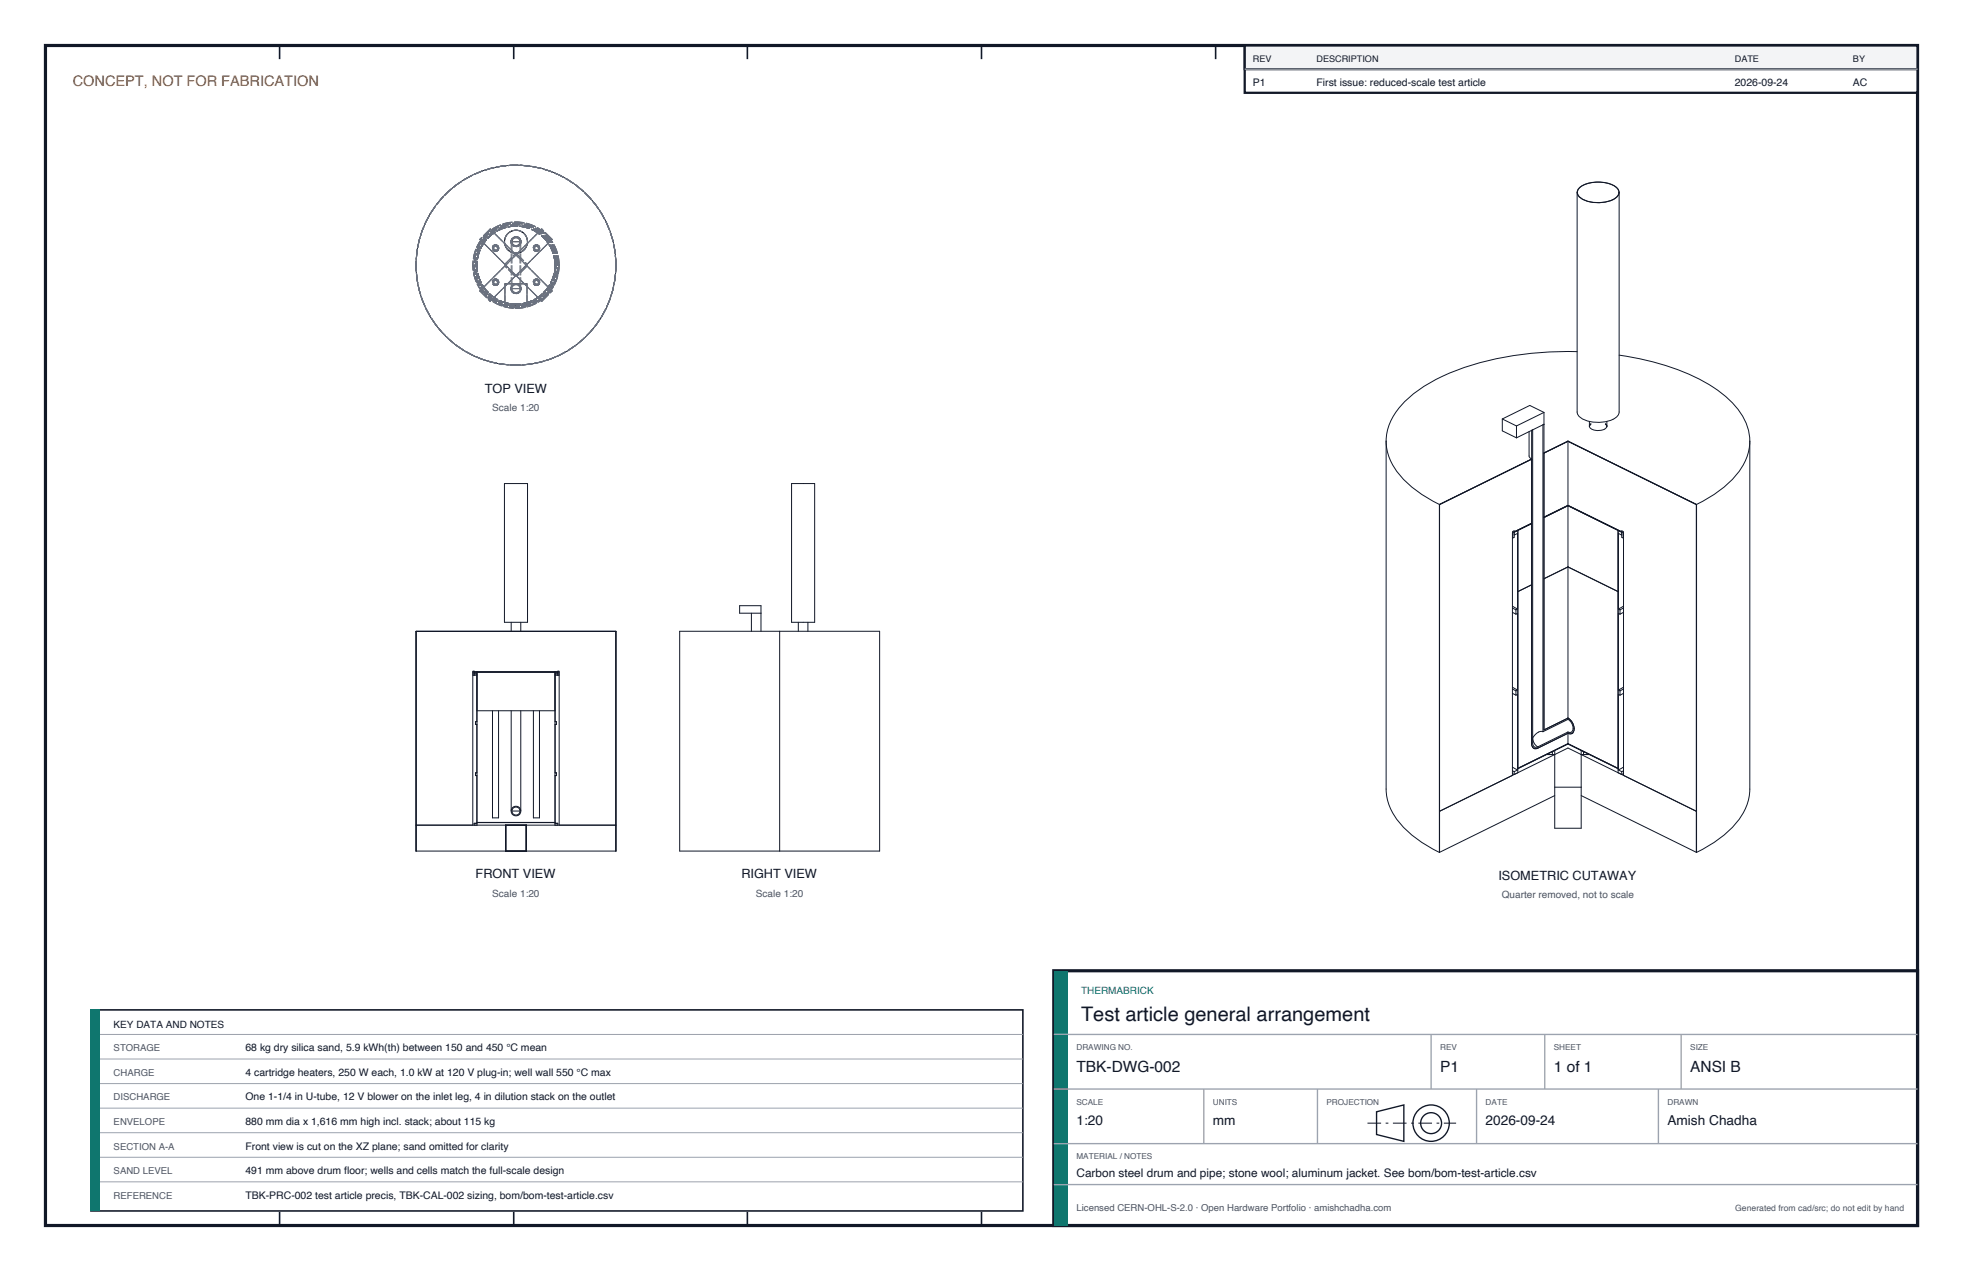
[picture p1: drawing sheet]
<svg xmlns="http://www.w3.org/2000/svg" width="432mm" height="279mm" viewBox="0 0 432 279" stroke-linecap="round" stroke-linejoin="round" font-family="sans-serif">
<path d="M10 10h411.8v259.4h-411.8z" fill="none" stroke="#111827" stroke-width=".7" stroke-linecap="butt"/>
<g fill="none" stroke="#111827" stroke-width=".35">
<path d="M61.5 10v3M113 10v3M164.4 10v3M215.9 10v3M267.4 10v3M318.9 10v3M370.3 10v3M61.5 266.4v3M113 266.4v3M164.4 266.4v3M215.9 266.4v3M267.4 266.4v3"/>
<path d="M318.9 266.4v3M370.3 266.4v3"/>
</g>
<g fill="none" stroke="#111727" stroke-width=".22">
<path d="M112.6 53.1h1.8M346.9 42.3a2.53 2.53 0 0 0 2.2 1.9 7.5 7.5 0 0 0 6.6-.9l.5-1M346.9 42.3a2.98 2.98 0 0 1 2.8-2.1 7 7 0 0 1 6.1 1.2l.4 .9M346.9 42.3v48.3a2.53 2.53 0 0 0 2.2 1.9 7.5 7.5 0 0 0 6.6-.9l.5-1v-48.3M347.3 41.4a7.1 7.1 0 0 1 8.4 0 1.53 1.53 0 0 1-.9 2.5 7.8 7.8 0 0 1-7.3-.5 1.32 1.32 0 0 1-.2-2zM111.1 62.4h4.8v4.7h-4.8zM346.9 77.3a68.6 68.6 0 0 0-29.6 5.4 24.8 24.8 0 0 0-10.7 8.6 10.9 10.9 0 0 0-1.7 5.7M356.2 78.1a50.1 50.1 0 0 1 22 7.9 14.8 14.8 0 0 1 6.6 9.9l.1 1.1M304.9 97a12.8 12.8 0 0 0 5 9.5 29.4 29.4 0 0 0 6.7 4.4M304.9 97v76.5a12.8 12.8 0 0 0 5 9.5 29.4 29.4 0 0 0 6.7 4.4M330.5 92.1v2.6l3.1 1.5M330.5 92.1l3.1 1.5"/>
<path d="M333.6 96.2l6-2.9-.2 .1v67.5M333.6 93.6v2.6M336.4 94.9v5.3l.5 .7-20.3 10M336.9 94.6v68.9a.92 .92 0 0 0 .4 .9 .92 .92 0 0 0 1 .1l6.6-3.3h.9M337.1 94.5v68.9l.2 .5 .3 .3h.7M339.6 90.7v69.8l5.3-2.6a2.48 2.48 0 0 1 1.1 3.2l-.2 .1M339.6 90.7l-3.1-1.6-6 3M339.6 90.7l-6 2.9M344.9 97v61.1M344.9 97l28.3 13.9M344.9 97l-5.3 2.6M349.6 93.7a2.04 2.04 0 0 0 2.5 .9l.4-.1a1.08 1.08 0 0 0 1-.8"/>
<path d="M349.6 92.6v1.1M349.9 93.2l-.3 .5M353.1 93.2l.4 .5M353.5 92.6v1.1M384.9 97a12.8 12.8 0 0 1-5 9.5 29.4 29.4 0 0 1-6.7 4.4M384.9 97v76.5a12.8 12.8 0 0 1-5 9.5 29.4 29.4 0 0 1-6.7 4.4M111 106.3h5v30.5h-5zM174.1 106.3h5.1v30.5h-5.1zM316.6 110.9v76.5M332.7 118.2l.1 .1M333.1 117.6l.7-.3v16.6M333.1 116.9v-.2l-.3 .1v1.5"/>
<path d="M333.9 116.6v52.3l11-5.4 11 5.4v-52.3l.8 .4M336.8 115.1l-3.7 1.9v1.1l-.3 .2M336.9 115l-4.2 2.1v53.4M339.6 113.8l5.3-2.6 11.8 5.8M339.6 113.7l5.3-2.6 12.2 6v53.4M339.7 113.7h-.1M356.7 117.6l-.7-.3v16.6M356.7 116.9v-.2l.4 .1v1.5M356.7 117v1.1l.4 .2M357.1 118.2v.1M373.2 110.9v76.5M91.5 138.8h44v48.3h-44z"/>
<path d="M91.5 138.8h44v48.3M112.4 136.8v2M114.6 136.8v2M149.5 138.8h44v48.3h-44zM165.3 134.8v4M167.4 134.8h-4.7v-1.7h4.7v5.7M171.5 138.8v48.3M175.6 136.8v2M177.7 136.8v2M332.7 134.6l.8 .4M332.7 133.6l.8 .5M332.7 133.3l1.1 .6"/>
<path d="M333.5 135l.3-.2v16.9M333.5 134.1v.9M333.8 133.9l-.3 .2M336.9 128.6l-3 1.5M339.6 127.2l5.3-2.6 11 5.5M356 133.9l.4 .2M356.4 135l-.4-.2v16.9M356.4 134.1v.9M357.1 134.6l-.7 .4M357.1 133.6l-.7 .5M357.1 133.3l-1.1 .6M104.3 148.1h.6v10.5h-.3v.6h.3v10.7h-.3v.6h.3v10.5h-.6v.4"/>
<path d="M104.3 147.7h18.4M104.3 148.4v-.9h-.2v.9h.8M104.9 147.7v33.7M104.9 156.2h17.2M108.3 156.2v23.6h1.4v-23.6M112.4 156.2v22.1M114.6 156.2v22.1M117.3 156.2v23.6h1.4v-23.6M122.1 147.7v33.7M122.1 148.4h.9v-.9h-.3v.9M122.7 148.1h-.6v10.5h.3v.6h-.3v10.7h.3v.6h-.3v10.5h.6v.4M332.7 152.4l.8 .4"/>
<path d="M332.7 151.5l.8 .4M332.7 151.1l1.1 .6M333.5 152.8l.3-.2v16.7M333.5 151.9v.9M333.8 151.7l-.3 .2M344.9 158.1a1.87 1.87 0 0 1 .7 2.9l-.7-.1M344.9 158.1l-5.5 2.8M356 151.7l.4 .2M356.4 152.8l-.4-.2v16.7M356.4 151.9v.9M357.1 152.4l-.7 .4M357.1 151.5l-.7 .4"/>
<path d="M357.1 151.1l-1.1 .6M112.6 178.3h1.8M316.7 178.3l28.2-13.9 28.3 13.9M332.7 168.6l1.1 .7M332.7 169.4l.4 .2M333.1 169.6v.7l-.4-.2M333.8 169.3l-.7 .3M339.4 160.9l-.6-.1-.7 .3a1.68 1.68 0 0 0-.9 1.6 1.68 1.68 0 0 0 1.1 1.5M340.2 165.9h1.8M341.5 165.2v.7M342 165v17.1h5.8v-17.1M342 173h5.8"/>
<path d="M342 174.9l-25.3 12.5M344.9 163.6l11 5.4v.9M344.9 160.9v2.7M344.9 163.6l-11 5.4v.9M344.9 160.9l-6.6 3.3M345.8 161.2h.1M347.8 165.9h1.8M347.8 174.9l25.4 12.5M348.3 165.2v.7M356 169.3l.7 .3M356.7 169.6v.7l.4-.2M357.1 168.6l-1.1 .7"/>
<path d="M357.1 169.4l-.4 .2M91.5 181.4h44M104 181.4v-33.7h19v33.7M104.9 180.8h17.2M111.2 181.4v5.7M115.8 181.4v5.7M316.7 187.4h-.1M373.2 187.4h.1"/>
<circle cx="113.5" cy="53.1" r="1.06"/>
<circle cx="113.5" cy="53.1" r=".88"/>
<circle cx="113.5" cy="58.3" r="22"/>
<circle cx="113.5" cy="53.1" r="2.51"/>
<circle cx="113.5" cy="53.1" r="2.54"/>
<circle cx="113.5" cy="178.3" r="1.06"/>
<circle cx="113.5" cy="178.3" r=".88"/>
</g>
<g fill="none" stroke="#6a7180" stroke-width=".22" stroke-dasharray="2.1 .5">
<path d="M105.6 52.6l5.6 5.7M107.8 50.4l-2.2 2.2M107.8 50.4l5.7 5.6M111 58.5l8.2-8.1M111 58.1l2.3-2.3M111 58.1l8.2 8.1M111.2 58.3l-5.6 5.7M111.2 58.3l-5.6-5.7M112.4 53.1h1.1M112.4 53.1l.4 .8 .7 .3M112.4 53.1v10.4M112.6 53.1l.3 .7 .6 .2"/>
<path d="M112.6 53.1v10.4M113.3 55.8l8.1 8.2M113.5 56l-5.7-5.6M113.5 56l5.7-5.6M113.5 53.1h1.1M113.5 54.2l.7-.3 .4-.8M113.5 54l.6-.2 .3-.7M113.7 55.8l2.3 2.3M113.7 55.8l-8.1 8.2M114.4 53.1v10.4M114.4 53.1a.88 .88 0 0 0-.9-.8 .88 .88 0 0 0-.9 .8M114.6 53.1v10.4"/>
<path d="M114.6 53.1a1.05 1.05 0 0 0-1.1-1 1.05 1.05 0 0 0-1.1 1M115.8 58.3l5.6-5.7M115.8 58.3l5.6 5.7M116 58.5l-2.3 2.3M116 58.5l-8.2-8.1M116 58.1l-8.2 8.1M119.2 50.4l-5.7 5.6M121.4 52.6l-2.2-2.2M121.4 52.6l-5.6 5.7M105.6 64l2.2 2.2M105.6 64l5.6-5.7M107.8 66.2l5.7-5.6"/>
<path d="M111.1 67.1v-4.7M111.1 67.1h4.8M111.1 62.4h4.8M112.4 63.5a1.05 1.05 0 0 0 1.1 1 1.05 1.05 0 0 0 1.1-1M112.4 63.5h1.1M112.6 63.5a.88 .88 0 0 0 .9 .8 .88 .88 0 0 0 .9-.8M112.6 63.5h.9M113.3 60.8l-2.3-2.3M113.3 60.8l8.1-8.2M113.5 60.6l5.7 5.6M113.5 60.6l-5.7 5.6M113.5 62.4l-.7 .3-.4 .8"/>
<path d="M113.5 63.5h1.1M113.5 62.6l-.6 .2-.3 .7M113.5 63.5h.9M113.7 60.8l-8.1-8.2M114.4 63.5l-.3-.7-.6-.2M114.6 63.5l-.4-.8-.7-.3M115.9 67.1v-4.7M119.2 66.2l2.2-2.2M119.2 66.2l-5.7-5.6M121.4 64l-5.6-5.7"/>
<circle cx="109" cy="54.5" r=".72"/>
<circle cx="109" cy="54.5" r=".67"/>
<circle cx="109" cy="54.5" r=".53"/>
<circle cx="109" cy="54.5" r=".4"/>
<circle cx="113.5" cy="53.1" r="1.06"/>
<circle cx="113.5" cy="53.1" r="1.11"/>
<circle cx="113.5" cy="58.3" r="22"/>
<circle cx="113.5" cy="58.3" r="8.6"/>
<circle cx="113.5" cy="58.3" r="9.5"/>
<circle cx="113.5" cy="58.3" r="9.2"/>
<circle cx="113.5" cy="58.3" r="8.9"/>
<circle cx="113.5" cy="53.1" r="2.51"/>
<circle cx="113.5" cy="53.1" r="2.54"/>
<circle cx="118" cy="54.5" r=".72"/>
<circle cx="118" cy="54.5" r=".67"/>
<circle cx="118" cy="54.5" r=".53"/>
<circle cx="118" cy="54.5" r=".4"/>
<circle cx="109" cy="62" r=".72"/>
<circle cx="109" cy="62" r=".67"/>
<circle cx="109" cy="62" r=".53"/>
<circle cx="109" cy="62" r=".4"/>
<circle cx="113.5" cy="63.5" r="1.06"/>
<circle cx="113.5" cy="63.5" r="1.11"/>
<circle cx="113.5" cy="63.5" r=".88"/>
<circle cx="118" cy="62" r=".67"/>
<circle cx="118" cy="62" r=".72"/>
<circle cx="118" cy="62" r=".53"/>
<circle cx="118" cy="62" r=".4"/>
</g>
<path d="M20 222h205v44.2h-205z" fill="#fff" stroke="#111827" stroke-width=".35"/>
<path d="M20 222h2v44.2h-2z" fill="#0f766e"/>
<path d="M22 227.4h203M22 232.8h203M22 238.2h203M22 243.6h203M22 249h203M22 254.4h203M22 259.8h203" fill="none" stroke="#9ca3af" stroke-width=".22"/>
<path d="M273.8 10h148v10.4h-148z" fill="#fff" stroke="#111827" stroke-width=".5"/>
<path d="M273.8 10h148v5.2h-148z" fill="#f3f4f6" stroke="#111827" stroke-width=".5"/>
<path d="M273.8 15.2h148" fill="none" stroke="#9ca3af" stroke-width=".3"/>
<path d="M231.8 213.4h190v56h-190z" fill="#fff" stroke="#111827" stroke-width=".7" stroke-linecap="butt"/>
<path d="M231.8 213.4h3v56h-3z" fill="#0f766e"/>
<path d="M231.8 227.4h190M231.8 239.4h190M264.8 239.4v12M289.8 239.4v12M314.8 227.4v12M324.8 239.4v12M339.8 227.4v12M364.8 239.4v12M369.8 227.4v12M231.8 251.4h190M231.8 260.4h190" fill="none" stroke="#9ca3af" stroke-width=".3"/>
<g fill="none" stroke="#111827" stroke-width=".3">
<path d="M302.8 244.4l6-1.5v8l-6-1.5z"/>
<circle cx="314.8" cy="246.9" r="4"/>
<circle cx="314.8" cy="246.9" r="2.3"/>
</g>
<path d="M300.8 246.9h19.5" fill="none" stroke="#111827" stroke-width=".22" stroke-dasharray="3 1 .6 1" stroke-linecap="butt"/>
<text font-size="4.4" fill="#111827" x="237.8" y="224.4">Test article general arrangement</text>
<g font-size="3.4" fill="#111827">
<text x="236.8" y="235.6">TBK-DWG-002</text>
<text x="316.8" y="235.6">P1</text>
<text x="341.8" y="235.6">1 of 1</text>
<text x="371.8" y="235.6">ANSI B</text>
</g>
<text font-size="3.2" fill="#b45309" x="16" y="19">CONCEPT, NOT FOR FABRICATION</text>
<g font-size="3" fill="#111827">
<text x="236.8" y="247.2">1:20</text>
<text x="266.8" y="247.2">mm</text>
<text x="326.8" y="247.2">2026-09-24</text>
<text x="366.8" y="247.2">Amish Chadha</text>
</g>
<g font-size="2.8" fill="#111827">
<text x="106.7" y="86.3">TOP VIEW</text>
<text x="104.6" y="193.1">FRONT VIEW</text>
<text x="163.1" y="193.1">RIGHT VIEW</text>
<text x="329.6" y="193.4">ISOMETRIC CUTAWAY</text>
</g>
<text font-size="2.6" fill="#111827" x="236.8" y="258.8">Carbon steel drum and pipe; stone wool; aluminum jacket. See bom/bom-test-article.csv</text>
<g font-size="2.3" fill="#111827">
<text x="275.6" y="18.8">P1</text>
<text x="289.6" y="18.8">First issue: reduced-scale test article</text>
<text x="381.6" y="18.8">2026-09-24</text>
<text x="407.6" y="18.8">AC</text>
<text x="54" y="231.1">68 kg dry silica sand, 5.9 kWh(th) between 150 and 450 °C mean</text>
<text x="54" y="236.5">4 cartridge heaters, 250 W each, 1.0 kW at 120 V plug-in; well wall 550 °C max</text>
<text x="54" y="241.9">One 1-1/4 in U-tube, 12 V blower on the inlet leg, 4 in dilution stack on the outlet</text>
<text x="54" y="247.3">880 mm dia x 1,616 mm high incl. stack; about 115 kg</text>
<text x="54" y="252.7">Front view is cut on the XZ plane; sand omitted for clarity</text>
<text x="54" y="258.1">491 mm above drum floor; wells and cells match the full-scale design</text>
<text x="54" y="263.5">TBK-PRC-002 test article precis, TBK-CAL-002 sizing, bom/bom-test-article.csv</text>
</g>
<g font-size="2.2" fill="#4b5563">
<text x="108.3" y="90.3">Scale 1:20</text>
<text x="108.3" y="197.1">Scale 1:20</text>
<text x="166.3" y="197.1">Scale 1:20</text>
<text x="330.4" y="197.4">Quarter removed, not to scale</text>
</g>
<text font-size="2.2" fill="#0f766e" x="237.8" y="218.4">THERMABRICK</text>
<text font-size="2.2" fill="#111827" x="25" y="226">KEY DATA AND NOTES</text>
<g font-size="2.1" fill="#4b5563">
<text x="25" y="231.1">STORAGE</text>
<text x="25" y="236.5">CHARGE</text>
<text x="25" y="241.9">DISCHARGE</text>
<text x="25" y="247.3">ENVELOPE</text>
<text x="25" y="252.7">SECTION A-A</text>
<text x="25" y="258.1">SAND LEVEL</text>
<text x="25" y="263.5">REFERENCE</text>
<text x="236.8" y="266.2">Licensed CERN-OHL-S-2.0 · Open Hardware Portfolio · amishchadha.com</text>
</g>
<g font-size="2" fill="#111827">
<text x="275.6" y="13.6">REV</text>
<text x="289.6" y="13.6">DESCRIPTION</text>
<text x="381.6" y="13.6">DATE</text>
<text x="407.6" y="13.6">BY</text>
</g>
<text font-size="1.9" fill="#4b5563" x="381.7" y="266.2">Generated from cad/src; do not edit by hand</text>
<g font-size="1.8" fill="#4b5563">
<text x="236.8" y="230.8">DRAWING NO.</text>
<text x="316.8" y="230.8">REV</text>
<text x="341.8" y="230.8">SHEET</text>
<text x="371.8" y="230.8">SIZE</text>
<text x="236.8" y="242.8">SCALE</text>
<text x="266.8" y="242.8">UNITS</text>
<text x="291.8" y="242.8">PROJECTION</text>
<text x="326.8" y="242.8">DATE</text>
<text x="366.8" y="242.8">DRAWN</text>
<text x="236.8" y="254.8">MATERIAL / NOTES</text>
</g>
</svg>
